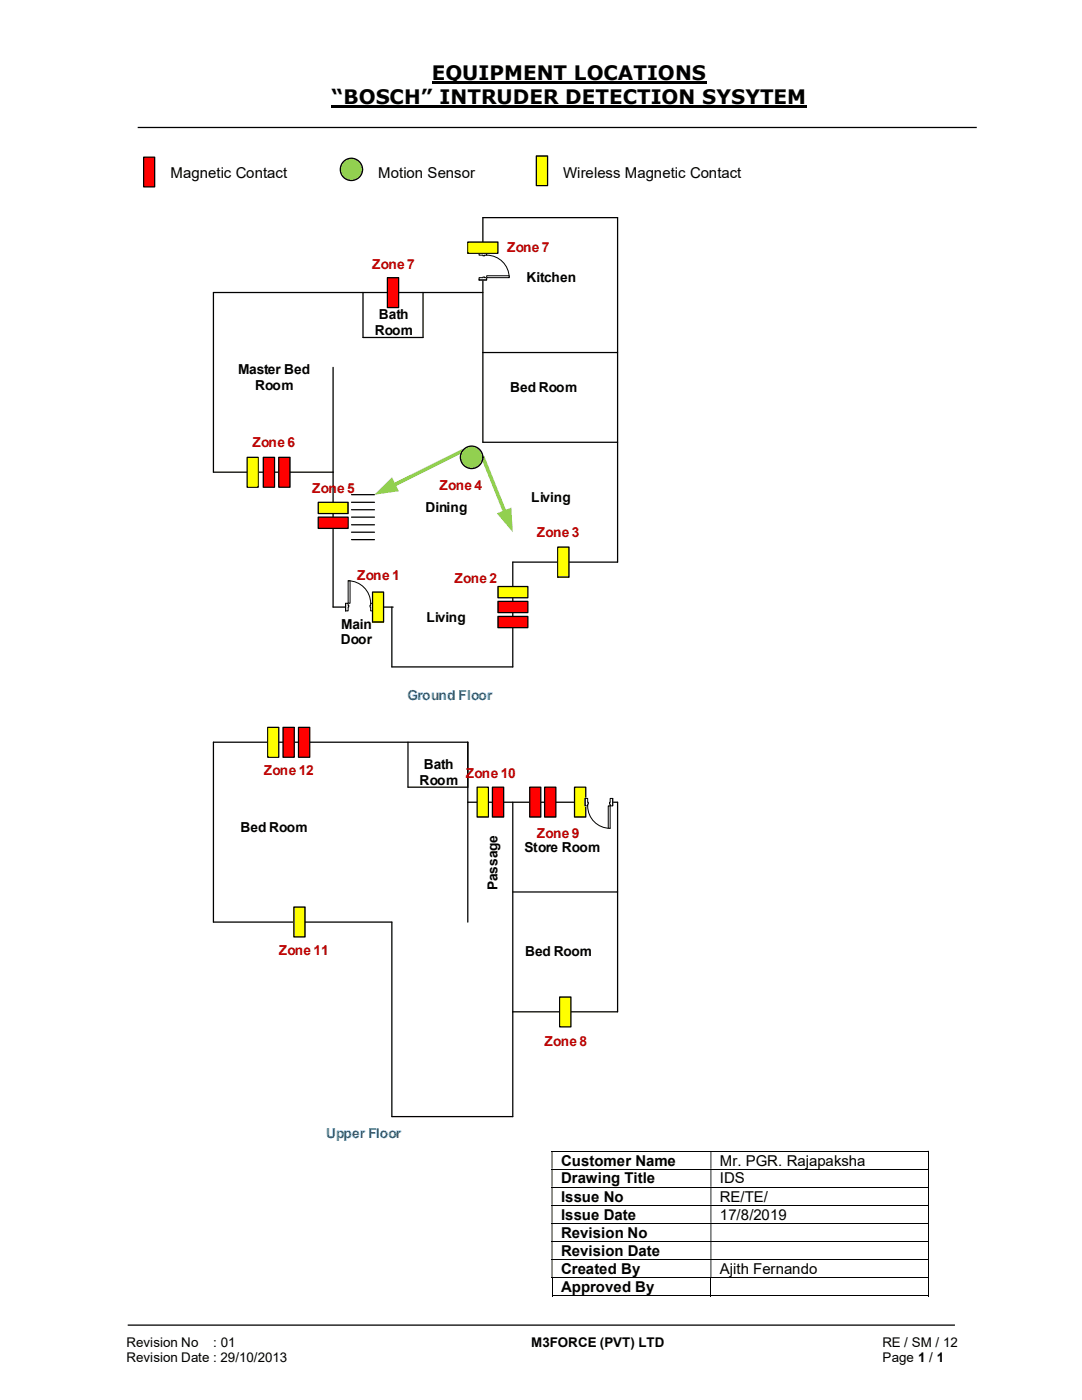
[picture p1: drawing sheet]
<svg xmlns="http://www.w3.org/2000/svg" width="216mm" height="279mm" viewBox="0 0 216 279" stroke-linecap="round" stroke-linejoin="round" font-family="sans-serif">
<path d="M86.1 16.5h54.9M66.2 21.3h94.8" fill="none" stroke="#000" stroke-width=".42"/>
<path d="M27.5 25.4h167.4M25.5 264.5h165" fill="none" stroke="#000" stroke-width=".25"/>
<g fill="none" stroke="#000" stroke-width=".2">
<path d="M110.1 229.7h75M110.1 233.3h75M110.1 236.9h75M185.2 229.8v3.5M185.2 233.4v3.5M185.2 237v3.5M110.1 240.5h75M110.1 244.1h75M110.1 247.8h75M110.1 251.3h75M110.1 255h75M110.1 258.6h31.7"/>
<path d="M110.2 255.1v3.6M141.9 255.1v3.6M141.9 258.6h43.2M185.2 240.6v3.5M185.2 244.2v3.5M185.2 247.8v3.4M185.2 251.4v3.5M185.2 255.1v3.6"/>
</g>
<g fill="#000">
<path d="M185.1 229.7h.2v.1h-.2zM110.1 229.8h.1v3.5h-.1zM141.8 229.8h.1v3.5h-.1z" fill-rule="evenodd"/>
<path d="M185.1 233.3h.2v.1h-.2zM110.1 233.4h.1v3.5h-.1zM141.8 233.4h.1v3.5h-.1z" fill-rule="evenodd"/>
<path d="M185.1 236.9h.2v.1h-.2zM110.1 237h.1v3.5h-.1zM141.8 237h.1v3.5h-.1z" fill-rule="evenodd"/>
<path d="M185.1 240.5h.2v.1h-.2zM110.1 240.6h.1v3.5h-.1zM141.8 240.6h.1v3.5h-.1z" fill-rule="evenodd"/>
<path d="M185.1 244.1h.2v.1h-.2zM110.1 244.2h.1v3.5h-.1zM141.8 244.2h.1v3.5h-.1z" fill-rule="evenodd"/>
<path d="M185.1 247.7h.2v.1h-.2zM110.1 247.8h.1v3.4h-.1zM141.8 247.8h.1v3.4h-.1z" fill-rule="evenodd"/>
<path d="M185.1 251.2h.2v.2h-.2zM110.1 251.4h.1v3.5h-.1zM141.8 251.4h.1v3.5h-.1z" fill-rule="evenodd"/>
</g>
<path d="M185.1 254.9h.2v.2h-.2zM185.1 258.5h.2v.2h-.2z" fill="#000"/>
<circle cx="70.1" cy="33.8" r="2.23" fill="#92d050"/>
<circle cx="70.1" cy="33.8" r="2.23" fill="none" stroke="#000" stroke-width=".25"/>
<path d="M28.7 31.4h2.2v5.9h-2.2z" fill="#f00"/>
<path d="M28.7 31.4h2.2v5.9h-2.2z" fill="none" stroke="#000" stroke-width=".25"/>
<path d="M107 31.1h2.3v5.9h-2.3z" fill="#ff0"/>
<path d="M107 31.1h2.3v5.9h-2.3zM70.1 98.7h4.6M70.1 101.7h4.6M70.1 104.7h4.6M70.1 107.7h4.6M70.1 100.2h4.6M70.1 103.2h4.6M70.1 106.2h4.6" fill="none" stroke="#000" stroke-width=".25"/>
<path d="M92.2 90l-13.6 6.8" fill="none" stroke="#92d050" stroke-width=".72"/>
<path d="M74.7 98.7l3.5-3.5 1.4 2.8z" fill="#92d050"/>
<path d="M96.4 91.3l4.4 10.9" fill="none" stroke="#92d050" stroke-width=".72"/>
<g fill="#92d050">
<path d="M99.1 102.4l2.9-1.1 .3 4.9z"/>
<circle cx="94.1" cy="91.3" r="2.24"/>
</g>
<g fill="none" stroke="#000" stroke-width=".25">
<path d="M84.4 58.4v9h-12M96.4 58.4h-53.8v35.8h23.9M66.5 73.3v47.9h11.9M96.4 70.4h26.8M123.2 88.3h-26.8v-44.9h26.8v68.8h-20.9v20.9h-24.1v-11.9"/>
<circle cx="94.1" cy="91.3" r="2.24"/>
</g>
<path d="M69 120.4h5.5v1.6h-5.5z" fill="#fff"/>
<path d="M69 120.4h5.5v1.6h-5.5z" fill="none" stroke="#fff" stroke-width=".2"/>
<path d="M69 120.4h.5v1.5h-.5zM74 120.4v1.5h.5v-1.5z" fill-rule="evenodd" fill="#fff"/>
<path d="M69.5 120.8v-.4h-.5v1.5h.5v-.7M74 120.8v-.4h.5v1.5h-.5v-.7" fill="none" stroke="#000" stroke-width=".2"/>
<path d="M69.5 120.8h.1v.4h-.1zM73.8 120.8v.4h.2v-.4z" fill-rule="evenodd" fill="#fff"/>
<path d="M69.5 115.9a4.5 4.5 0 0 1 4.5 4.5M69 120.4v1.5M69.5 120.8h.1v.4h-.1M74 120.8h-.2v.4h.2M74.5 120.4v1.5" fill="none" stroke="#000" stroke-width=".2"/>
<path d="M69.5 115.9h.3v4.5h-.3z" fill-rule="evenodd" fill="#fff"/>
<path d="M69.5 115.9h.3v4.5h-.3z" fill="none" stroke="#000" stroke-width=".2"/>
<path d="M72.4 58.4v9" fill="none" stroke="#000" stroke-width=".25"/>
<path d="M52.5 91.3h2.3v5.9h-2.3z" fill="#f00"/>
<path d="M52.5 91.3h2.3v5.9h-2.3z" fill="none" stroke="#000" stroke-width=".25"/>
<path d="M49.3 91.3h2.2v5.9h-2.2z" fill="#ff0"/>
<path d="M49.3 91.3h2.2v5.9h-2.2z" fill="none" stroke="#000" stroke-width=".25"/>
<path d="M55.6 91.3h2.3v5.9h-2.3z" fill="#f00"/>
<path d="M55.6 91.3h2.3v5.9h-2.3z" fill="none" stroke="#000" stroke-width=".25"/>
<path d="M77.3 55.4h2.2v6h-2.2z" fill="#f00"/>
<path d="M77.3 55.4h2.2v6h-2.2z" fill="none" stroke="#000" stroke-width=".25"/>
<path d="M95.5 50.4h1.7v5.5h-1.7z" fill-rule="evenodd" fill="#fff"/>
<path d="M95.5 50.4h1.7v5.5h-1.7z" fill="none" stroke="#fff" stroke-width=".2"/>
<path d="M95.6 55.4v.5h1.5v-.5zM95.6 50.4h1.5v.5h-1.5z" fill-rule="evenodd" fill="#fff"/>
<path d="M96.4 55.4h-.8v.5h1.5v-.5h-.4M96.4 50.9h-.8v-.5h1.5v.5h-.4" fill="none" stroke="#000" stroke-width=".2"/>
<path d="M96.4 55.3v.1h.3v-.1zM96.4 50.9h.3v.2h-.3z" fill-rule="evenodd" fill="#fff"/>
<path d="M95.6 55.9h1.5M95.6 50.4h1.5M96.4 55.4v-.1h.3v.1M96.4 50.9v.2h.3v-.2M97.1 50.9a4.5 4.5 0 0 1 4.5 4.5" fill="none" stroke="#000" stroke-width=".2"/>
<path d="M97.1 55h4.5v.4h-4.5z" fill="#fff"/>
<path d="M97.1 55h4.5v.4h-4.5z" fill="none" stroke="#000" stroke-width=".2"/>
<path d="M99.4 123h5.9v2.3h-5.9z" fill-rule="evenodd" fill="#f00"/>
<path d="M99.4 123h5.9v2.3h-5.9z" fill="none" stroke="#000" stroke-width=".25"/>
<path d="M99.4 117.1h5.9v2.2h-5.9z" fill-rule="evenodd" fill="#ff0"/>
<path d="M99.4 117.1h5.9v2.2h-5.9z" fill="none" stroke="#000" stroke-width=".25"/>
<path d="M99.4 120h5.9v2.3h-5.9z" fill-rule="evenodd" fill="#f00"/>
<path d="M99.4 120h5.9v2.3h-5.9z" fill="none" stroke="#000" stroke-width=".25"/>
<path d="M111.3 109.2h2.2v6h-2.2z" fill="#ff0"/>
<path d="M111.3 109.2h2.2v6h-2.2z" fill="none" stroke="#000" stroke-width=".25"/>
<path d="M93.3 48.3h6.1v2.2h-6.1z" fill-rule="evenodd" fill="#ff0"/>
<path d="M93.3 48.3h6.1v2.2h-6.1z" fill="none" stroke="#000" stroke-width=".25"/>
<path d="M74.3 118.2h2.2v6h-2.2z" fill="#ff0"/>
<path d="M74.3 118.2h2.2v6h-2.2z" fill="none" stroke="#000" stroke-width=".25"/>
<path d="M63.5 103.2h6v2.3h-6z" fill-rule="evenodd" fill="#f00"/>
<path d="M63.5 103.2h6v2.3h-6z" fill="none" stroke="#000" stroke-width=".25"/>
<path d="M63.5 100.2h6v2.3h-6z" fill-rule="evenodd" fill="#ff0"/>
<path d="M63.5 100.2h6v2.3h-6zM81.4 148.1v9h11.9v-9h-50.7v35.9h35.6v38.8h24.1v-20.9h20.9M93.3 160.1h29.9M102.3 178h20.9" fill="none" stroke="#000" stroke-width=".25"/>
<path d="M56.5 145.2h2.2v5.9h-2.2z" fill="#f00"/>
<path d="M56.5 145.2h2.2v5.9h-2.2z" fill="none" stroke="#000" stroke-width=".25"/>
<path d="M53.4 145.2h2.2v5.9h-2.2z" fill="#ff0"/>
<path d="M53.4 145.2h2.2v5.9h-2.2z" fill="none" stroke="#000" stroke-width=".25"/>
<path d="M59.6 145.2h2.2v5.9h-2.2z" fill="#f00"/>
<path d="M59.6 145.2h2.2v5.9h-2.2z" fill="none" stroke="#000" stroke-width=".25"/>
<path d="M114.6 157.1h2.3v6h-2.3z" fill="#ff0"/>
<path d="M114.6 157.1h2.3v6h-2.3z" fill="none" stroke="#000" stroke-width=".25"/>
<path d="M108.7 157.1h2.2v6h-2.2z" fill="#f00"/>
<path d="M108.7 157.1h2.2v6h-2.2z" fill="none" stroke="#000" stroke-width=".25"/>
<path d="M111.7 199h2.2v5.9h-2.2z" fill="#ff0"/>
<path d="M93.3 148.1v35.9M102.3 160.1v41.8M123.2 160.1v41.8M111.7 199h2.2v5.9h-2.2z" fill="none" stroke="#000" stroke-width=".25"/>
<path d="M58.6 181h2.3v6h-2.3z" fill="#ff0"/>
<path d="M58.6 181h2.3v6h-2.3z" fill="none" stroke="#000" stroke-width=".25"/>
<path d="M98.3 157.1h2.2v6h-2.2z" fill="#f00"/>
<path d="M98.3 157.1h2.2v6h-2.2z" fill="none" stroke="#000" stroke-width=".25"/>
<path d="M95.2 157.1h2.3v6h-2.3z" fill="#ff0"/>
<path d="M95.2 157.1h2.3v6h-2.3z" fill="none" stroke="#000" stroke-width=".25"/>
<path d="M105.7 157.1h2.2v6h-2.2z" fill="#f00"/>
<path d="M105.7 157.1h2.2v6h-2.2z" fill="none" stroke="#000" stroke-width=".25"/>
<path d="M116.8 159.3h5.5v1.6h-5.5z" fill="#fff"/>
<path d="M116.8 159.3h5.5v1.6h-5.5z" fill="none" stroke="#fff" stroke-width=".2"/>
<path d="M121.8 159.3h.5v1.5h-.5zM116.8 159.3v1.5h.5v-1.5z" fill-rule="evenodd" fill="#fff"/>
<path d="M117.3 160.1v-.8h-.5v1.5h.5v-.3M121.8 160.1v-.8h.5v1.5h-.5v-.3" fill="none" stroke="#000" stroke-width=".2"/>
<path d="M121.6 160.1h.2v.4h-.2zM117.3 160.1v.4h.1v-.4z" fill-rule="evenodd" fill="#fff"/>
<path d="M116.8 159.3v1.5M122.3 159.3v1.5M117.3 160.1h.1v.4h-.1M117.3 160.8a4.5 4.5 0 0 0 4.5 4.5M121.8 160.1h-.2v.4h.2" fill="none" stroke="#000" stroke-width=".2"/>
<path d="M121.4 160.8h.4v4.5h-.4z" fill-rule="evenodd" fill="#fff"/>
<path d="M121.4 160.8h.4v4.5h-.4z" fill="none" stroke="#000" stroke-width=".2"/>
<g font-size="4">
<text x="86.1" y="16">EQUIPMENT LOCATIONS</text>
<text x="66.2" y="20.8">“BOSCH” INTRUDER DETECTION SYSYTEM</text>
</g>
<g font-size="3">
<text x="34" y="35.5">Magnetic Contact</text>
<text x="75.5" y="35.5">Motion Sensor</text>
<text x="112.4" y="35.5">Wireless Magnetic Contact</text>
<text x="112" y="232.6">Customer Name</text>
<text x="143.6" y="232.6">Mr. PGR. Rajapaksha</text>
<text x="112" y="236.2">Drawing Title</text>
<text x="112" y="239.8">Issue No</text>
<text x="143.6" y="236.2">IDS</text>
<text x="143.6" y="239.8">RE/TE/</text>
<text x="112" y="243.4">Issue Date</text>
<text x="143.6" y="243.4">17/8/2019</text>
<text x="112" y="247">Revision No</text>
<text x="112" y="250.6">Revision Date</text>
<text x="112" y="254.2">Created By</text>
<text x="112" y="257.9">Approved By</text>
<text x="143.6" y="254.2">Ajith Fernando</text>
</g>
<g font-size="2.7" fill="#c00000">
<text x="74.3" y="53.6">Zone 7</text>
<text x="101.2" y="50.3">Zone 7</text>
<text x="50.4" y="89.2">Zone 6</text>
<text x="62.3" y="98.5">Zone 5</text>
<text x="87.7" y="97.8">Zone 4</text>
<text x="107.1" y="107.1">Zone 3</text>
<text x="71.3" y="115.7">Zone 1</text>
<text x="90.7" y="116.4">Zone 2</text>
<text x="52.6" y="154.7">Zone 12</text>
<text x="93" y="155.4">Zone 10</text>
<text x="107.1" y="167.3">Zone 9</text>
<text x="55.6" y="190.5">Zone 11</text>
<text x="108.6" y="208.8">Zone 8</text>
</g>
<g font-size="2.7">
<text x="105.1" y="56.3">Kitchen</text>
<text x="75.6" y="63.7">Bath</text>
<text x="74.8" y="66.8">Room</text>
<text x="47.5" y="74.6">Master Bed</text>
<text x="50.9" y="77.8">Room</text>
<text x="101.8" y="78.2">Bed Room</text>
<text x="106" y="100.1">Living</text>
<text x="84.9" y="102.1">Dining</text>
<text x="68.1" y="125.4">Main</text>
<text x="85.1" y="124">Living</text>
<text x="68" y="128.6">Door</text>
<text x="84.6" y="153.4">Bath</text>
<text x="83.7" y="156.6">Room</text>
<text x="48" y="166">Bed Room</text>
<text x="104.6" y="170">Store Room</text>
<text x="99.3" y="177.5" transform="rotate(-90 99.3 177.5)">Passage</text>
<text x="104.8" y="190.9">Bed Room</text>
<text x="25.2" y="268.8">Revision No</text>
<text x="42.6" y="268.8">: 01</text>
<text x="106" y="268.8">M3FORCE (PVT) LTD</text>
<text x="176.1" y="268.8">RE / SM / 12</text>
<text x="25.2" y="271.8">Revision Date : 29/10/2013</text>
<text x="176.1" y="271.8">Page 1 / 1</text>
</g>
<g font-size="2.7" fill="#0070c0">
<text x="81.3" y="139.7">Ground Floor</text>
<text x="65.1" y="227.1">Upper Floor</text>
</g>
</svg>
